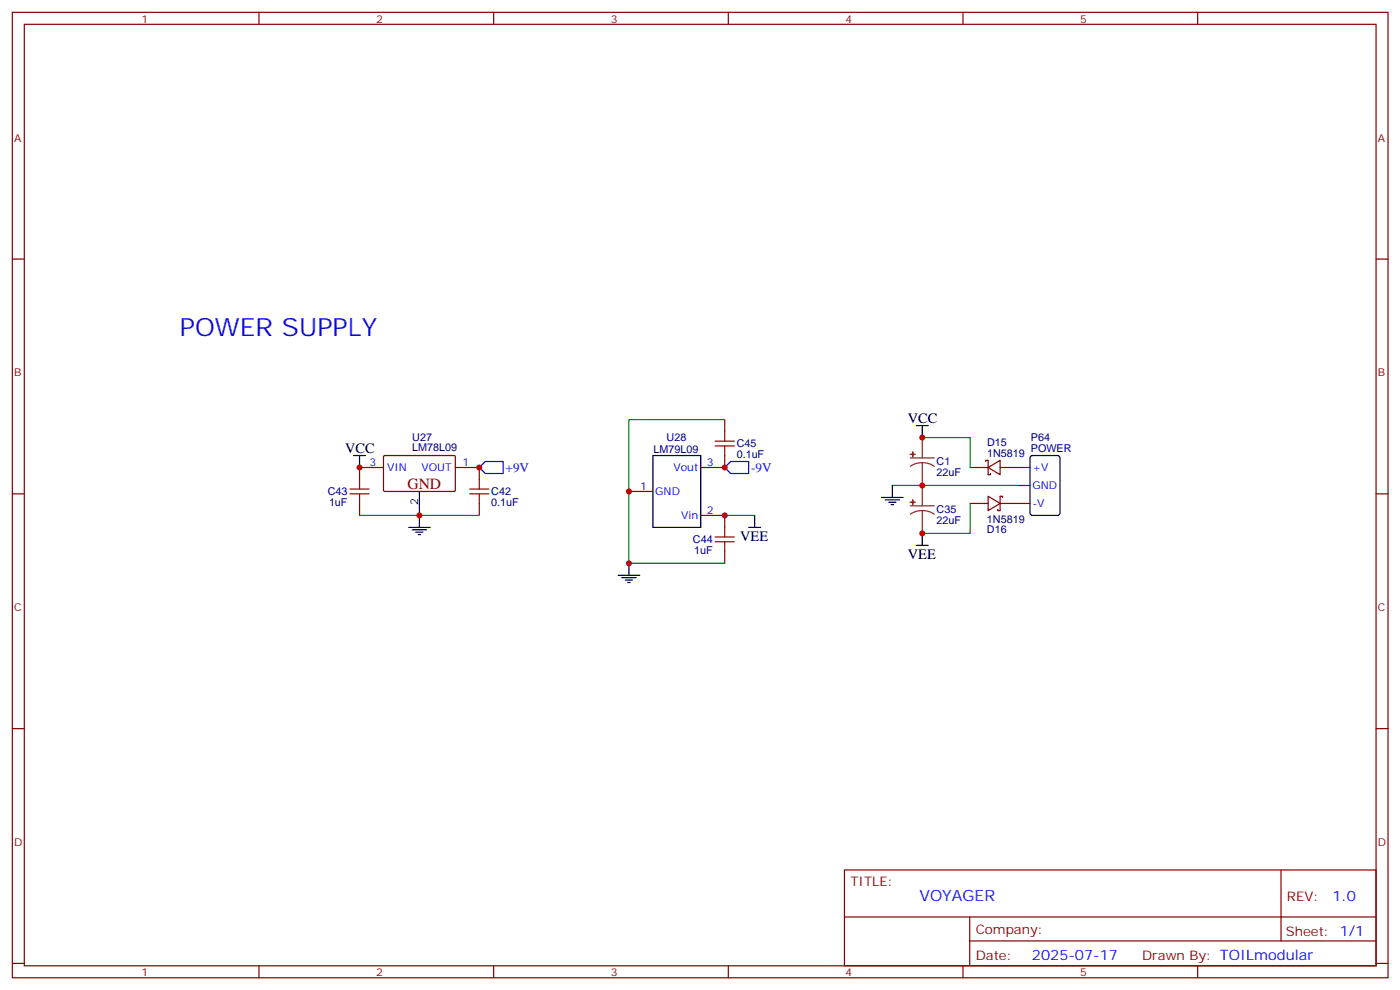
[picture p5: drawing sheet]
<svg xmlns="http://www.w3.org/2000/svg" width="413mm" height="292mm" viewBox="0 0 413 292" stroke-linecap="round" stroke-linejoin="round" font-family="sans-serif">
<g fill="none" stroke="#870000" stroke-width=".35">
<path d="M3.6 3.6h405.4v284.4h-405.4zM7.2 7.2h398.2v277.2h-398.2zM76.3 3.6v3.6M145.5 3.6v3.6M214.6 3.6v3.6M283.7 3.6v3.6M352.9 3.6v3.6M3.6 76.3h3.6M405.4 76.3h3.6M113 137.7h-7.1v3.5M113.1 134.3l.2-.1h20.7l.2 .3-.1 10.1-.3 .1h-20.6l-.2-.3zM134.2 137.7h7v3.5"/>
<path d="M213.5 134.2v3.5h-7M213.5 123.6v3.5M285.9 137.7h5.2M290.4 135.9v-.3h.7v4.2h.8v-.3M291.1 137.7l3.6-2.1v4.2zM294.7 137.7h8.8M3.6 145.5h3.6M105.9 148.3v3.5M141.2 148.3v3.5M185.3 144.7h7.1M206.5 151.8h7v3.5M285.9 148.3h5.2"/>
<path d="M291.1 146.2l3.6 2.1-3.6 2.1zM294.7 148.3h8.8M295.4 146.5v-.3h-.7v4.2h-.7v-.4M300 143h3.5M405.4 145.5h3.6M213.5 162.4v3.5M3.6 214.6h3.6M405.4 214.6h3.6M248.8 256.2h156.6v28.2h-156.6zM377.4 256.2v20.9M248.8 270.1h156.5M285.7 277.1h119.6"/>
<path d="M285.7 270.1v14.1M3.6 283.7h3.6M76.3 284.4v3.6M145.5 284.4v3.6M214.6 284.4v3.6M283.7 284.4v3.6M352.9 284.4v3.6M405.4 283.7h3.6"/>
</g>
<g fill="none" stroke="#000" stroke-width=".35">
<path d="M104.2 134.2h3.5M105.9 134.2v3.5M192.4 134.2h14.1v21.1h-14.1zM270 125.3h3.5M271.7 125.3v3.6M303.7 134.4l.5-.2h7.4l.7 .4v16.5l-.4 .6-7.7 .1-.6-.5-.1-16.4zM120.4 155.3h6.4M121.5 156h4.2M122.5 156.7h2.1M123.2 157.4h.7M123.6 144.7v10.6M220.6 155.3h3.5"/>
<path d="M222.4 151.8v3.5M259.8 146.5h6.3M260.8 147.2h4.2M261.9 147.9h2.1M262.6 148.6h.7M262.9 143v3.5M271.7 157.1v3.5M182.1 169.4h6.4M183.2 170.1h4.2M184.3 170.9h2.1M185 171.6h.7M185.3 165.9v3.5"/>
<path d="M270 160.6h3.5"/>
</g>
<path d="M141.2 137.7l1.8-1.8h5.3v3.6h-5.3zM213.5 137.7l1.8-1.8h5.3v3.6h-5.3z" fill="none" stroke="#00f" stroke-width=".35"/>
<g fill="none" stroke="#a10000" stroke-width=".35">
<path d="M210.7 131.3h5.7M210.7 129.9h5.7M213.5 127.1v2.8M213.5 131.3v2.9M103.1 145.5h5.7M103.1 144h5.7M105.9 141.2v2.8M105.9 145.5v2.8M138.4 145.5h5.6M138.4 144h5.6M141.2 141.2v2.8M141.2 145.5v2.8"/>
<path d="M210.7 158.2h5.7M210.7 159.6h5.7M213.5 155.3v2.9M213.5 159.6v2.8"/>
</g>
<path d="M213.5 123.6h-28.2v42.3h28.2M271.7 128.9h14.2v8.8M105.9 151.8h35.3M213.5 151.8h8.9M262.9 143h37.1M285.9 148.3v8.8h-14.2" fill="none" stroke="#008700" stroke-width=".35"/>
<path d="M268.2 134.9h7.1M271.7 136.3l1.9 .2 1.7 .8M271.7 136.3l-1.8 .2-1.7 .8M271.7 128.9v6M271.7 136.3v12.7M268.2 149h7.1M271.7 150.4l1.9 .2 1.7 .8M271.7 150.4l-1.8 .2-1.7 .8M271.7 150.4v6.7" fill="none" stroke="#8c2424" stroke-width=".35"/>
<g fill="#8c2424" stroke="#8c2424" stroke-width=".35">
<path d="M268.2 147.9l1.4 .1z"/>
<path d="M268.9 147.2l.1 1.4z"/>
<path d="M268.2 133.8h1.4z"/>
<path d="M268.9 133.1l.1 1.4z"/>
</g>
<g fill="#c00">
<circle cx="141.2" cy="137.7" r=".88"/>
<circle cx="105.9" cy="137.7" r=".88"/>
<circle cx="123.6" cy="151.8" r=".88"/>
<circle cx="213.5" cy="137.7" r=".88"/>
<circle cx="213.5" cy="151.8" r=".88"/>
<circle cx="185.3" cy="144.7" r=".88"/>
<circle cx="185.3" cy="165.9" r=".88"/>
<circle cx="271.7" cy="143" r=".88"/>
<circle cx="271.7" cy="128.9" r=".88"/>
<circle cx="271.7" cy="157.1" r=".88"/>
</g>
<text font-size="7.4" fill="#00f" x="53" y="98.9">POWER SUPPLY</text>
<text font-size="4.6" fill="#800" x="120.1" y="144">GND</text>
<text font-size="4.6" fill="#00f" x="270.9" y="265.3">VOYAGER</text>
<g font-size="4.2">
<text x="267.5" y="124.6">VCC</text>
<text x="101.7" y="133.5">VCC</text>
<text x="218.1" y="159.2">VEE</text>
<text x="267.5" y="164.5">VEE</text>
</g>
<g font-size="4.2" fill="#00f">
<text x="392.6" y="265.5">1.0</text>
<text x="304.1" y="282.9">2025-07-17</text>
</g>
<g font-size="3.9" fill="#00f">
<text x="149" y="139">+9V</text>
<text x="221.3" y="139">-9V</text>
</g>
<g font-size="3.9" fill="#800">
<text x="250.6" y="260.8">TITLE:</text>
<text x="379.2" y="265.5">REV:</text>
<text x="287.5" y="275">Company:</text>
<text x="378.9" y="275.6">Sheet: 1/1</text>
<text x="287.5" y="282.7">Date:</text>
<text x="336.5" y="282.8">Drawn By: TOILmodular</text>
</g>
<g font-size="3.2" fill="#800">
<text x="41.7" y="6.6">1</text>
<text x="110.9" y="6.6">2</text>
<text x="180" y="6.6">3</text>
<text x="249.2" y="6.6">4</text>
<text x="318.3" y="6.6">5</text>
<text x="4.2" y="41.7">A</text>
<text x="406" y="41.7">A</text>
<text x="4.2" y="110.9">B</text>
<text x="406" y="110.9">B</text>
<text x="4.2" y="180">C</text>
<text x="406" y="180">C</text>
<text x="4.2" y="249.2">D</text>
<text x="406" y="249.2">D</text>
<text x="41.7" y="287.4">1</text>
<text x="110.9" y="287.4">2</text>
<text x="180" y="287.4">3</text>
<text x="249.2" y="287.4">4</text>
<text x="318.3" y="287.4">5</text>
</g>
<g font-size="3.2" fill="#000080">
<text x="121.5" y="129.8">U27</text>
<text x="196.4" y="130">U28</text>
<text x="217.1" y="131.7">C45</text>
<text x="290.8" y="131.3">D15</text>
<text x="303.7" y="129.9">P64</text>
<text x="121.5" y="132.9">LM78L09</text>
<text x="192.6" y="133.5">LM79L09</text>
<text x="217.1" y="134.9">0.1uF</text>
<text x="276" y="137.1">C1</text>
<text x="290.8" y="134.5">1N5819</text>
<text x="303.7" y="133.1">POWER</text>
<text x="276" y="140.3">22uF</text>
<text x="96.6" y="145.9">C43</text>
<text x="96.9" y="149.1">1uF</text>
<text x="144.7" y="149.1">0.1uF</text>
<text x="144.7" y="145.8">C42</text>
<text x="276" y="154.4">22uF</text>
<text x="276" y="151.2">C35</text>
<text x="290.8" y="153.9">1N5819</text>
<text x="204.2" y="160">C44</text>
<text x="290.8" y="157.1">D16</text>
<text x="204.5" y="163.2">1uF</text>
</g>
<g font-size="3.2" fill="#00f">
<text x="108.9" y="137.3">3</text>
<text x="136.3" y="137.3">1</text>
<text x="208.2" y="137.3">3</text>
<text x="114.1" y="138.7">VIN</text>
<text x="124.2" y="138.7">VOUT</text>
<text x="198.4" y="138.7">Vout</text>
<text x="304.2" y="138.7">+V</text>
<text x="188.6" y="144.4">1</text>
<text x="193.1" y="145.8">GND</text>
<text x="304.2" y="144">GND</text>
<text x="304.2" y="149.3">-V</text>
<text x="200.7" y="152.9">Vin</text>
<text x="208.2" y="151.4">2</text>
</g>
<text font-size="3.2" x="123.2" y="148.9" transform="rotate(-90 123.2 148.9)">2</text>
</svg>
